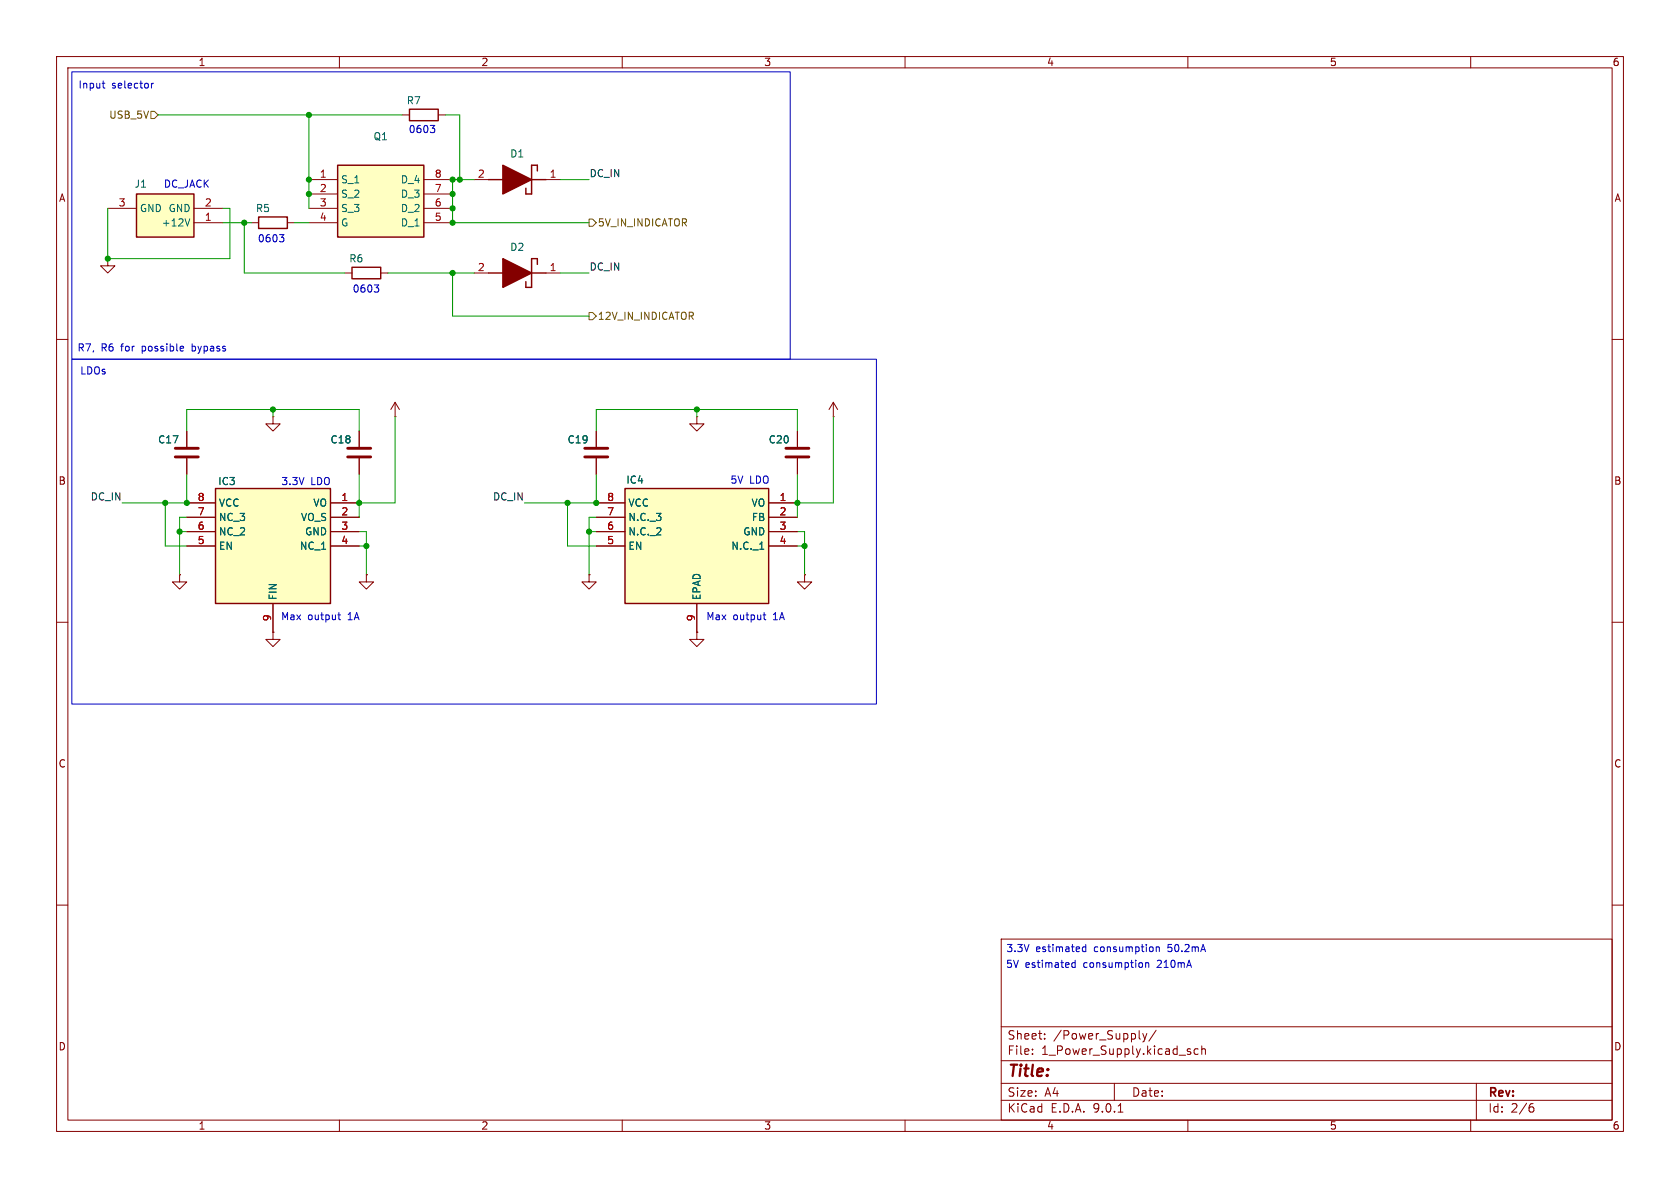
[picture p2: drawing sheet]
<svg xmlns="http://www.w3.org/2000/svg" width="297mm" height="210mm" viewBox="0 0 297 210" stroke-linecap="round" stroke-linejoin="round" font-family="sans-serif">
<g fill="none" stroke="#840000" stroke-width=".18">
<path d="M10 10h277v190h-277zM12 12h273v186h-273zM60 10v2M110 10v2M160 10v2M210 10v2M260 10v2M10 60h2M285 60h2M10 110h2M285 110h2M10 160h2"/>
<path d="M177 166h108v32h-108zM285 160h2M60 198v2M110 198v2M160 198v2M177 194.5h108M177 191.5h108M177 187.5h108M177 181.5h108M182.5 186.3v.1M182.5 185.5v.1M184.7 183.6v.1"/>
<path d="M184.7 182.8v.1M197 191.5v3M197.7 196.6h.8M202 182.7l.4 1M202.4 183.7l-.2 .4-.2 .1M202.7 182.7l-.3 1M204.4 182.1l-1.3 2M210 198v2M210.3 185.9l.2 .2-.2 .3M210.3 185.4l.2 .1M211.8 185.5l-.4-.1-.3 .3v.4l.1 .2h.6M212.5 185.5l.2-.1 .3 .1 .1 .9"/>
<path d="M212.5 184.9v1.5M260 198v2M261 191.5v6.5M270.6 195.7h.4l.2 .3-.1 .5-.5 .1M271 195.1l-.4 .1"/>
</g>
<path d="M59.7 29.2h15.2v12.7h-15.2z" fill="#ffffc2"/>
<path d="M59.7 29.2h15.2v12.7h-15.2z" fill="none" stroke="#840000" stroke-width=".25"/>
<path d="M54.6 31.8h5.1M54.6 34.3h5.1M54.6 36.8h5.1M54.6 39.4h5.1M74.9 31.8h5.1M74.9 34.3h5.1M74.9 36.8h5.1M74.9 39.4h5.1" fill="none" stroke="#840000" stroke-width=".18"/>
<path d="M38.1 86.4h20.3v20.3h-20.3z" fill="#ffffc2"/>
<path d="M38.1 86.4h20.3v20.3h-20.3z" fill="none" stroke="#840000" stroke-width=".25"/>
<path d="M33 88.9h5.1M33 91.4h5.1M33 94h5.1M33 96.5h5.1M58.4 88.9h5.1M58.4 91.4h5.1M58.4 94h5.1M58.4 96.5h5.1M48.3 106.7v5.1" fill="none" stroke="#840000" stroke-width=".18"/>
<path d="M24.1 34.3h10.2v7.6h-10.2z" fill="#ffffc2"/>
<path d="M72.4 19.3h5.1v2h-5.1zM24.1 34.3h10.2v7.6h-10.2zM45.7 38.4h5.1v2h-5.1zM86.4 31.8h2.5M94 31.8h2.5M95 30.2v-1h-1v5.1h-1v-1M62.2 47.2h5.1v2.1h-5.1zM86.4 48.3h2.5M94 48.3h2.5M95 46.7v-1h-1v5.1h-1v-1" fill="none" stroke="#840000" stroke-width=".25"/>
<g fill="none" stroke="#840000" stroke-width=".18">
<path d="M19 36.8h5.1M34.3 36.8h5.1M34.3 39.4h5.1M44.4 39.4h1.3M50.8 39.4h1.3M71.1 20.3h1.3M77.5 20.3h1.2M83.8 31.8h2.6M96.5 31.8h2.6M19 45.7v1.3h1.3l-1.3 1.3-1.2-1.3h1.2M19 45.7h.1M61 48.3h1.2"/>
<path d="M67.3 48.3h1.3M83.8 48.3h2.6M96.5 48.3h2.6M48.3 73.7v1.2h-1.3l1.3 1.3 1.2-1.3h-1.2M48.3 73.7h.1M63.5 76.2v2.8M69.8 73.7h.1M69.8 71.1l.8 1.3M69.8 71.1l-.7 1.3M69.8 71.1v2.6M105.4 76.2v2.8M123.2 73.7v1.2h-1.3l1.3 1.3 1.3-1.3h-1.3"/>
<path d="M123.2 73.7h.1M141 76.2v2.8M147.3 73.7h.1M147.3 71.1l.8 1.3M147.3 71.1l-.7 1.3M147.3 71.1v2.6M63.5 81v2.8M105.4 81v2.8M141 81v2.8M104.1 101.6v1.3h-1.2l1.2 1.2 1.3-1.2h-1.3M104.1 101.6h.1M123.2 111.8v1.2h-1.3l1.3 1.3 1.3-1.3h-1.3"/>
<path d="M123.2 111.8h.1M142.2 101.6v1.3h-1.2l1.2 1.2 1.3-1.2h-1.3M142.2 101.6h.1"/>
</g>
<path d="M33.6 38.7l-.5 1.2" fill="none" stroke="#006464" stroke-width=".18"/>
<g fill="#840000" stroke="#840000" stroke-width=".25">
<path d="M88.9 29.2l5.1 2.6-5.1 2.5z"/>
<path d="M88.9 45.7l5.1 2.6-5.1 2.5z"/>
</g>
<path d="M61.5 79.2h4M103.4 79.2h4M138.9 79.2h4.1M61.5 80.8h4M103.4 80.8h4M138.9 80.8h4.1" fill="none" stroke="#840000" stroke-width=".51"/>
<path d="M110.5 86.4h25.4v20.3h-25.4z" fill="#ffffc2"/>
<path d="M110.5 86.4h25.4v20.3h-25.4z" fill="none" stroke="#840000" stroke-width=".25"/>
<g fill="none" stroke="#840000" stroke-width=".18">
<path d="M33 76.2v2.8M63.5 76.2v2.8M105.4 76.2v2.8M141 76.2v2.8M33 88.9h5.1M33 91.4h5.1M33 94h5.1M33 96.5h5.1M33 81v2.8M58.4 88.9h5.1M58.4 91.4h5.1M58.4 94h5.1"/>
<path d="M58.4 96.5h5.1M63.5 81v2.8M105.4 88.9h5.1M105.4 91.4h5.1M105.4 94h5.1M105.4 96.5h5.1M105.4 81v2.8M135.9 88.9h5.1M135.9 91.4h5.1M135.9 94h5.1M135.9 96.5h5.1M141 81v2.8"/>
<path d="M31.7 101.6v1.3h-1.2l1.2 1.2 1.3-1.2h-1.3M31.7 101.6h.1M48.3 111.8v1.2h-1.3l1.3 1.3 1.2-1.3h-1.2M48.3 111.8h.1M48.3 106.7v5.1M64.8 101.6v1.3h-1.3l1.3 1.2 1.2-1.2h-1.2M64.8 101.6h.1M104.1 101.6h.1M123.2 111.8h.1M123.2 106.7v5.1M142.2 101.6h.1"/>
</g>
<path d="M134.3 97.1h.7" fill="none" stroke="#006464" stroke-width=".18"/>
<path d="M31 79.2h4.1M31 80.8h4.1" fill="none" stroke="#840000" stroke-width=".51"/>
<path d="M26.7 19.7h.6l.6 .6-.6 .7h-.6zM104.1 38.7h.7l.6 .7-.6 .6h-.7zM104.1 55.2h.7l.6 .7-.6 .6h-.7z" fill="none" stroke="#725600" stroke-width=".18"/>
<g fill="none" stroke="#009600" stroke-width=".18">
<path d="M19 36.8v8.9h21.6v-8.9h-1.2M27.9 20.3h43.2M39.4 39.4h5M43.2 39.4v8.9h17.8M52.1 39.4h2.5M54.6 20.3v16.5M78.7 20.3h2.6v11.5M83.8 31.8h-3.8v7.6h24.1M99.1 31.8h5M68.6 48.3h15.2M80 48.3v7.6h24.1M99.1 48.3h5"/>
<path d="M33 76.2v-3.8h30.5v3.8M48.3 72.4v1.3M69.8 73.7v15.2h-6.3M105.4 76.2v-3.8h35.6v3.8M123.2 72.4v1.3M147.3 73.7v15.2h-6.3M29.2 88.9v7.6h3.8M31.7 94h1.3M33 83.8v5.1h-11.4M33 91.4h-1.3v10.2M63.5 96.5h1.3M63.5 94h1.3v7.6"/>
<path d="M63.5 83.8v7.6M100.3 88.9v7.6h5.1M104.1 94h1.3M105.4 83.8v5.1h-12.7M105.4 91.4h-1.3v10.2M141 96.5h1.2M141 94h1.2v7.6M141 83.8v7.6"/>
</g>
<g fill="none" stroke="#0000c2" stroke-width=".18">
<path d="M12.7 12.7h127v50.8h-127zM18.1 14.7h.4M18.2 15.4l.3 .2M26.8 14.7v.9M27.1 14.7l-.3 .3M76.1 22.2h.8l-.5 .5M76.6 22.7l.3 .2v.3l-.3 .2M49.4 41.5h.8l-.4 .5M49.9 42l.3 .2v.3l-.3 .2M66.2 50.4h.7l-.4 .5M66.7 50.9l.2 .2v.3l-.2 .2M12.7 63.5h142.2v61h-142.2z"/>
<path d="M32.3 61.2l.2 .3-.6 .1M32.4 62l-.1 .1M59.7 108.7h.5M59.9 108.3v1.1l.3 .1M134.9 108.7h.5M135.1 108.3v1.1l.3 .1M190.1 169.7v1.3M190.1 170.2h-.4l-.2 .2 .1 .6h.5M192 167v1.2M192 167.4h-.4l-.3 .2 .2 .6h.5M202.5 170.3l.2-.1h.3l.1 .8M202.5 170.2v.8"/>
<path d="M204.4 167.5l.2-.1h.3l.1 .8M204.4 167.4v.8"/>
</g>
<g fill="#009600" stroke="#009600" stroke-width=".18">
<circle cx="123.2" cy="72.4" r=".46"/>
<circle cx="104.1" cy="94" r=".46"/>
<circle cx="141" cy="88.9" r=".46"/>
<circle cx="100.3" cy="88.9" r=".46"/>
<circle cx="142.2" cy="96.5" r=".46"/>
<circle cx="105.4" cy="88.9" r=".46"/>
<circle cx="19" cy="45.7" r=".46"/>
<circle cx="43.2" cy="39.4" r=".46"/>
<circle cx="29.2" cy="88.9" r=".46"/>
<circle cx="48.3" cy="72.4" r=".46"/>
<circle cx="33" cy="88.9" r=".46"/>
<circle cx="54.6" cy="34.3" r=".46"/>
<circle cx="80" cy="34.3" r=".46"/>
<circle cx="80" cy="31.8" r=".46"/>
<circle cx="80" cy="39.4" r=".46"/>
<circle cx="54.6" cy="20.3" r=".46"/>
<circle cx="80" cy="36.8" r=".46"/>
<circle cx="54.6" cy="31.8" r=".46"/>
<circle cx="81.3" cy="31.8" r=".46"/>
<circle cx="31.7" cy="94" r=".46"/>
<circle cx="80" cy="48.3" r=".46"/>
<circle cx="63.5" cy="88.9" r=".46"/>
<circle cx="64.8" cy="96.5" r=".46"/>
</g>
<text font-size="2.8" fill="#840000" x="178" y="190.9">Title:</text>
<g font-size="2.1" fill="#840000">
<text x="178" y="184">Sheet:</text>
<text x="186.2" y="184">/Power_Supply/</text>
<text x="178" y="186.7">File:</text>
<text x="184.1" y="186.7">1_Power_Supply.kicad_sch</text>
<text x="178" y="196.9">KiCad</text>
<text x="178" y="194.1">Size:</text>
<text x="184.7" y="194.1">A4</text>
<text x="185.7" y="196.9">E.D.A.</text>
<text x="193.3" y="196.9">9.0.1</text>
<text x="200" y="194.1">Date:</text>
<text x="263" y="194.3">Rev:</text>
<text x="263" y="196.9">Id:</text>
<text x="267.1" y="196.9">2/6</text>
</g>
<g font-size="1.8" fill="#840000">
<text x="35" y="11.9">1</text>
<text x="85" y="11.9">2</text>
<text x="135" y="11.9">3</text>
<text x="185" y="11.9">4</text>
<text x="235" y="11.9">5</text>
<text x="285" y="11.9">6</text>
<text x="10.3" y="35.9">A</text>
<text x="285.3" y="35.9">A</text>
<text x="10.3" y="85.9">B</text>
<text x="285.3" y="85.9">B</text>
<text x="10.3" y="135.9">C</text>
<text x="285.3" y="135.9">C</text>
<text x="10.3" y="185.9">D</text>
<text x="285.3" y="185.9">D</text>
<text x="35" y="199.9">1</text>
<text x="85" y="199.9">2</text>
<text x="135" y="199.9">3</text>
<text x="185" y="199.9">4</text>
<text x="235" y="199.9">5</text>
<text x="285" y="199.9">6</text>
</g>
<g font-size="1.8" fill="#0000c2">
<text x="13.8" y="15.9">Input</text>
<text x="19.7" y="15.9">selector</text>
<text x="72.2" y="23.7">0603</text>
<text x="28.9" y="33.4">DC_JACK</text>
<text x="45.5" y="43">0603</text>
<text x="62.2" y="51.9">0603</text>
<text x="13.6" y="62.3">R7,</text>
<text x="17.9" y="62.3">R6</text>
<text x="21.5" y="62.3">for</text>
<text x="25.3" y="62.3">possible</text>
<text x="34.4" y="62.3">bypass</text>
<text x="14.1" y="66.4">LDOs</text>
<text x="49.6" y="86">3.3V</text>
<text x="54.9" y="86">LDO</text>
<text x="129" y="85.7">5V</text>
<text x="132.5" y="85.7">LDO</text>
<text x="49.6" y="109.8">Max</text>
<text x="54.4" y="109.8">output</text>
<text x="61.6" y="109.8">1A</text>
<text x="124.8" y="109.8">Max</text>
<text x="129.6" y="109.8">output</text>
<text x="136.8" y="109.8">1A</text>
<text x="177.8" y="171.3">5V</text>
<text x="177.8" y="168.5">3.3V</text>
<text x="181.2" y="171.3">estimated</text>
<text x="183.1" y="168.5">estimated</text>
<text x="191.7" y="171.3">consumption</text>
<text x="193.5" y="168.5">consumption</text>
<text x="204.9" y="171.3">210mA</text>
<text x="206.7" y="168.5">50.2mA</text>
</g>
<g font-size="1.8" fill="#725600">
<text x="19.2" y="21.2">USB_5V</text>
<text x="105.6" y="40.2">5V_IN_INDICATOR</text>
<text x="105.6" y="56.7">12V_IN_INDICATOR</text>
</g>
<g font-size="1.8" fill="#006464">
<text x="71.8" y="18.6">R7</text>
<text x="65.9" y="25">Q1</text>
<text x="90.1" y="28">D1</text>
<text x="23.7" y="33.4">J1</text>
<text x="60.2" y="32.6">S_1</text>
<text x="60.2" y="35.2">S_2</text>
<text x="70.8" y="32.6">D_4</text>
<text x="70.8" y="35.2">D_3</text>
<text x="24.6" y="37.7">GND GND</text>
<text x="28.5" y="40.2">+12V</text>
<text x="45.1" y="37.7">R5</text>
<text x="60.2" y="37.7">S_3</text>
<text x="60.2" y="40.2">G</text>
<text x="70.8" y="37.7">D_2</text>
<text x="70.8" y="40.2">D_1</text>
<text x="61.7" y="46.6">R6</text>
<text x="90.1" y="44.6">D2</text>
<text x="27.8" y="78.6">C17</text>
<text x="58.3" y="78.6">C18</text>
<text x="100.2" y="78.6">C19</text>
<text x="135.8" y="78.6">C20</text>
<text x="38.5" y="86">IC3</text>
<text x="38.6" y="89.8">VCC</text>
<text x="55.3" y="89.8">VO</text>
<text x="110.6" y="85.7">IC4</text>
<text x="111" y="89.8">VCC</text>
<text x="132.8" y="89.8">VO</text>
<text x="38.6" y="92.3">NC_3</text>
<text x="38.6" y="94.8">NC_2</text>
<text x="53.1" y="92.3">VO_S</text>
<text x="53.8" y="94.8">GND</text>
<text x="111" y="92.3">N.C._3</text>
<text x="111" y="94.8">N.C._2</text>
<text x="131.3" y="94.8">GND</text>
<text x="132.8" y="92.3">FB</text>
<text x="38.6" y="97.4">EN</text>
<text x="52.9" y="97.4">NC_1</text>
<text x="111" y="97.4">EN</text>
<text x="129.2" y="97.4">N.C._1</text>
<text x="49.1" y="106.2" transform="rotate(-90 49.1 106.2)">FIN</text>
<text x="124.1" y="106.2" transform="rotate(-90 124.1 106.2)">EPAD</text>
</g>
<g font-size="1.8" fill="#a90000">
<text x="56.4" y="31.5">1</text>
<text x="56.4" y="34">2</text>
<text x="76.8" y="31.5">8</text>
<text x="76.8" y="34">7</text>
<text x="84.4" y="31.5">2</text>
<text x="97.1" y="31.5">1</text>
<text x="20.9" y="36.6">3</text>
<text x="36.1" y="36.6">2</text>
<text x="36.1" y="39.1">1</text>
<text x="56.4" y="36.6">3</text>
<text x="56.4" y="39.1">4</text>
<text x="76.8" y="36.6">6</text>
<text x="76.8" y="39.1">5</text>
<text x="84.4" y="48">2</text>
<text x="97.1" y="48">1</text>
<text x="34.9" y="88.6">8</text>
<text x="60.3" y="88.6">1</text>
<text x="107.2" y="88.6">8</text>
<text x="137.7" y="88.6">1</text>
<text x="34.9" y="91.2">7</text>
<text x="34.9" y="93.7">6</text>
<text x="60.3" y="91.2">2</text>
<text x="60.3" y="93.7">3</text>
<text x="107.2" y="91.2">7</text>
<text x="107.2" y="93.7">6</text>
<text x="137.7" y="91.2">2</text>
<text x="137.7" y="93.7">3</text>
<text x="34.9" y="96.3">5</text>
<text x="60.3" y="96.3">4</text>
<text x="107.2" y="96.3">5</text>
<text x="137.7" y="96.3">4</text>
<text x="48" y="109.9" transform="rotate(-90 48 109.9)">9</text>
<text x="122.9" y="109.9" transform="rotate(-90 122.9 109.9)">9</text>
</g>
<g font-size="1.8" fill="#0f0f0f">
<text x="104.1" y="31.4">DC_IN</text>
<text x="104.1" y="47.9">DC_IN</text>
<text x="15.9" y="88.6">DC_IN</text>
<text x="87.1" y="88.6">DC_IN</text>
</g>
</svg>
